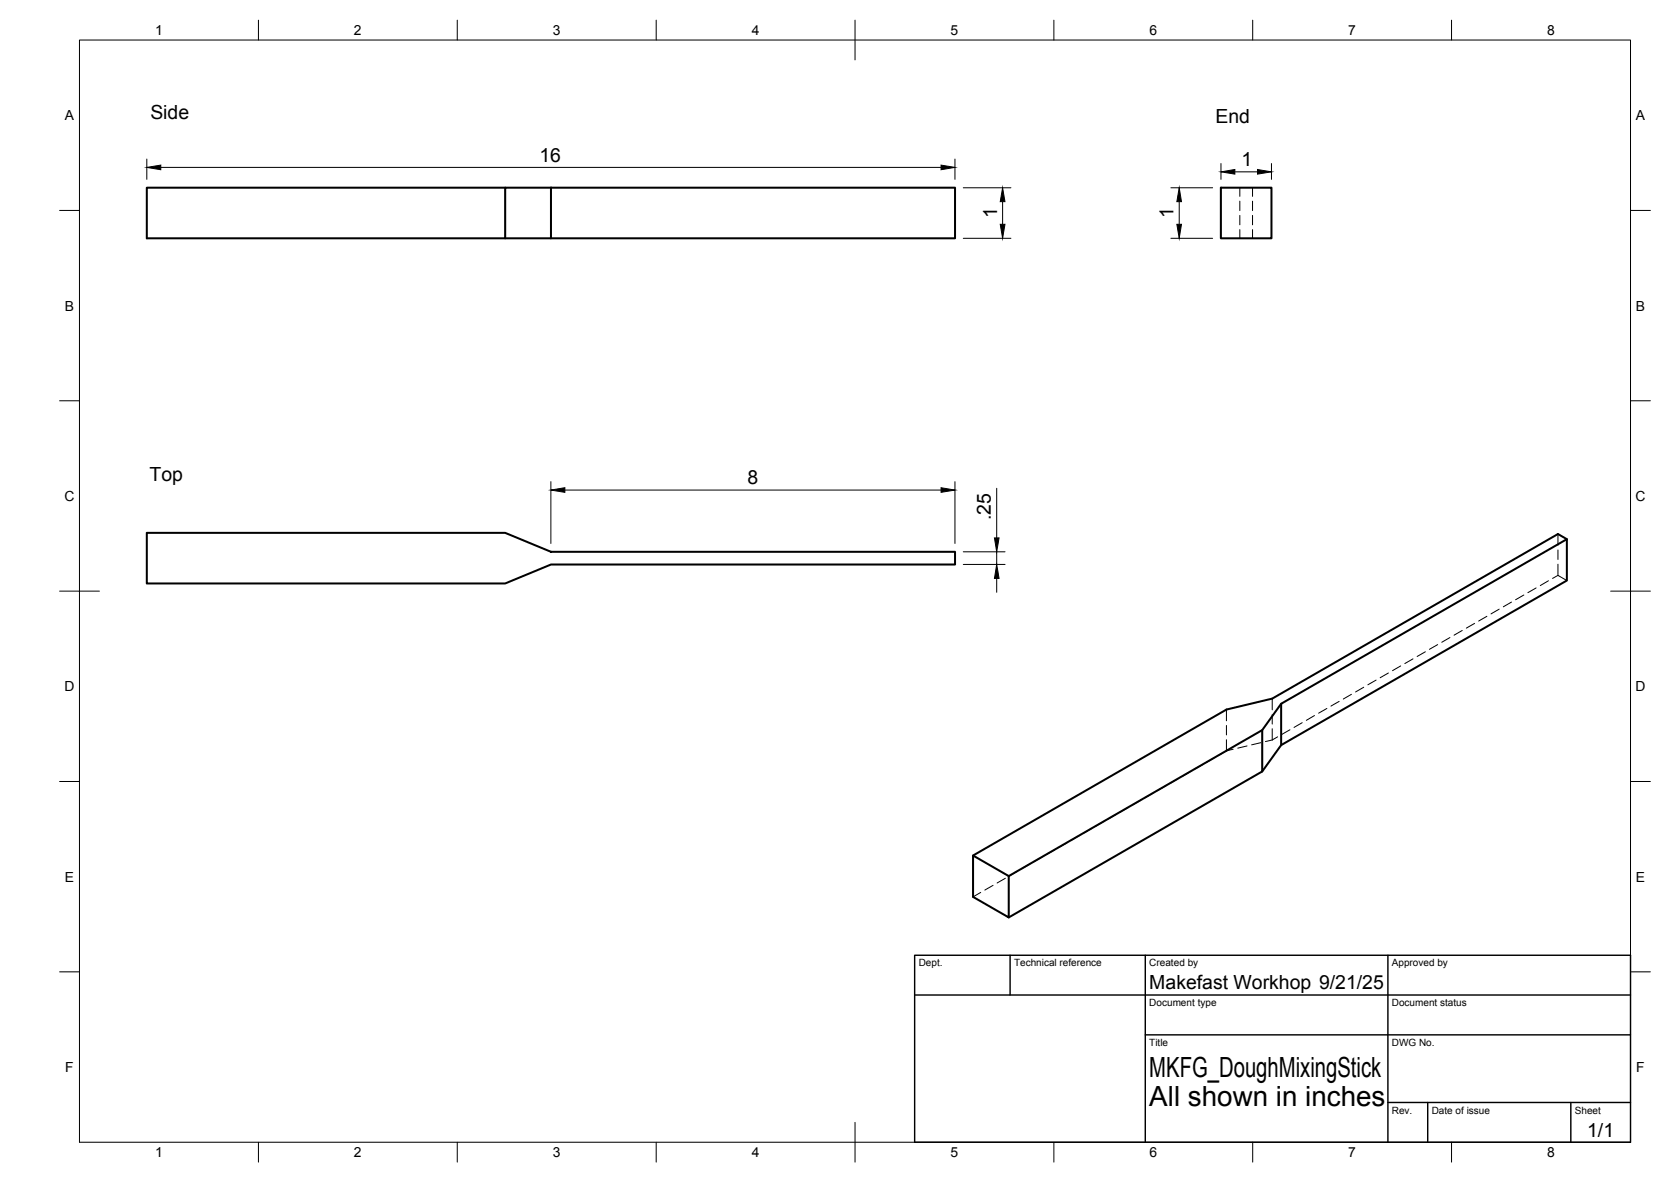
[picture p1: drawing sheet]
<svg xmlns="http://www.w3.org/2000/svg" width="420mm" height="297mm" viewBox="0 0 420 297" stroke-linecap="round" stroke-linejoin="round" font-family="sans-serif">
<!-- layer: Visible -->
<path d="M127 47.2h-90.1v12.7h90.1v-12.7h11.5M127 59.9h11.5M138.5 47.2h101.6v12.7h-101.6zM307 47.2h12.7v12.7h-12.7zM36.9 133.9h90.1l11.5 4.8h101.6v3.2h-101.6l-11.5 4.7h-90.1zM394 135.5l-71.9 41.4v10.3l-4.7 6.7M322.1 176.9l-4.7 6.6v10.4l-63.8 36.7M317.4 183.5l-63.8 36.7v10.4l-8.9-5.2v-10.4l8.9 5.2M322.1 187.2l71.9-41.3v-10.4l-2.3-1.3-71.8 41.4-11.5 2.7-63.7 36.7" fill="none" stroke="#000" stroke-width=".51"/>
<!-- layer: Hidden -->
<g fill="none" stroke="#000" stroke-width=".25">
<path d="M311.7 47.2v2.1M311.7 50.6v2.3M311.7 54.1v2.4M311.7 57.7v2.2M314.9 47.2v2.1M314.9 50.6v2.3M314.9 54.1v2.4M314.9 57.7v2.2M391.7 134.2v2.8M391.7 138.2v2.4M367.7 158.4l-2.1 1.2M370.8 156.7l-2.1 1.1"/>
<path d="M373.9 154.9l-2.1 1.2M377 153.1l-2.1 1.2M380 151.3l-2 1.2M383.2 149.5l-2.1 1.2M386.2 147.8l-2 1.1M389.3 146l-2 1.2M391.7 141.8v2.8l2.3 1.3M391.7 144.6l-1.3 .8M308.4 178.3v2.8M319.9 175.6v2.8M319.9 179.6v2.4M330.5 179.8l-2 1.2"/>
<path d="M333.6 178l-2 1.2M336.7 176.3l-2.1 1.1M339.8 174.5l-2 1.2M342.9 172.7l-2.1 1.2M346 170.9l-2.1 1.2M349.1 169.1l-2.1 1.2M352.2 167.4l-2.1 1.1M355.3 165.6l-2.1 1.2M358.4 163.8l-2.1 1.2M361.5 162l-2.1 1.2M364.6 160.2l-2.1 1.2M289.9 199.3l-2 1.2"/>
<path d="M293 197.5l-2 1.2M296.1 195.8l-2 1.1M299.2 194l-2 1.2M302.3 192.2l-2.1 1.2M305.4 190.4l-2 1.2M308.4 188.7l-1.9 1.1M308.4 182.3v2.4M308.4 185.9v2.8M310.1 188.3l-1.7 .4M313.6 187.5l-2.4 .5M317 186.6l-2.3 .6M319.9 186l-1.7 .4"/>
<path d="M319.9 183.1v2.9M321.2 185.2l-1.3 .8M324.3 183.4l-2 1.2M327.4 181.6l-2 1.2M255.9 218.9l-2.1 1.2M259 217.1l-2.1 1.2M262.1 215.4l-2.1 1.1M265.2 213.6l-2.1 1.2M268.3 211.8l-2.1 1.2M271.4 210l-2.1 1.2M274.5 208.2l-2.1 1.2M277.6 206.4l-2.1 1.2"/>
<path d="M280.6 204.7l-2 1.2M283.7 202.9l-2 1.2M286.9 201.1l-2.1 1.2M246.6 224.3l-1.9 1.1M249.7 222.5l-2.1 1.2M252.8 220.7l-2.1 1.2"/>
</g>
<!-- layer: BORDER -->
<g fill="none" stroke="#000" stroke-width=".25">
<path d="M20 10.1h390v276.9h-390zM65 5.1v5M115 5.1v5M165 5.1v5M215 5.1v10M265 5.1v5M315 5.1v5M365 5.1v5M15 52.9h5M410 52.9h5M15 100.7h5M410 100.7h5"/>
<path d="M15 148.6h10M405 148.6h10M15 196.4h5M410 196.4h5M15 244.2h5M410 244.2h5M65 287v5M115 287v5M165 287v5M215 282.1v9.9M265 287v5M315 287v5"/>
<path d="M365 287v5"/>
</g>
<!-- layer: TITLEBLOCK -->
<path d="M230 240.1h180v46.9h-180zM230 250h180M254 240.1v9.9M288 240.1v46.9M349 240.1v46.9M288 260.1h122M349 277.1h61M359 277.1v9.9M395 277.1v9.9" fill="none" stroke="#000" stroke-width=".36"/>
<!-- layer: FD_Dimensions -->
<g fill="none" stroke="#000" stroke-width=".25">
<path d="M36.9 40v5.1M240.1 40v5.1M40.4 42.1h196.2M242.2 59.9h12M242.2 47.2h12M252.1 50.7v5.7M294.4 59.9h10.5M294.4 47.2h10.5M296.5 50.7v5.7M307 41.1v4M310.5 43.2h5.7M319.7 41.1v4"/>
<path d="M138.5 121v15.6M142 123.2h94.6M240.1 121v15.6M242.2 138.7h10.5M250.6 122.7v12.5M250.6 138.7v3.1M242.2 141.8h10.5M250.6 145.4v3.5"/>
</g>
<path d="M36.9 42.1l3.5-.6v1.2zM236.6 41.5l3.5 .6-3.5 .6zM251.5 56.4h1.2l-.6 3.5zM252.1 47.2l.6 3.5h-1.2zM295.9 56.4h1.2l-.6 3.5zM296.5 47.2l.6 3.5h-1.2zM307 43.2l3.5-.6v1.2zM316.2 42.6l3.5 .6-3.5 .6zM138.5 123.2l3.5-.6v1.1zM236.6 122.6l3.5 .6-3.5 .5zM250 135.2h1.2l-.6 3.5zM250.6 141.8l.6 3.6h-1.2z" fill="#000" stroke="#000" stroke-width=".25"/>
<g font-size="7">
<text x="289" y="270.6">MKFG_DoughMixingStick</text>
<text x="289" y="278.1">All shown in inches</text>
</g>
<g font-size="4.9">
<text x="37.8" y="30">Side</text>
<text x="305.6" y="30.9">End</text>
<text x="135.7" y="40.6">16</text>
<text x="312.2" y="41.8">1</text>
<text x="250.7" y="54.7" transform="rotate(-90 250.7 54.7)">1</text>
<text x="295.1" y="54.7" transform="rotate(-90 295.1 54.7)">1</text>
<text x="37.6" y="120.8">Top</text>
<text x="188" y="121.7">8</text>
<text x="249.2" y="130.7" transform="rotate(-90 249.2 130.7)">.25</text>
<text x="289" y="248.5">Makefast Workhop 9/21/25</text>
<text x="399.1" y="285.7">1/1</text>
</g>
<g font-size="3.5">
<text x="39" y="8.8">1</text>
<text x="89" y="8.8">2</text>
<text x="139" y="8.8">3</text>
<text x="189" y="8.8">4</text>
<text x="239" y="8.8">5</text>
<text x="289" y="8.8">6</text>
<text x="339" y="8.8">7</text>
<text x="389" y="8.8">8</text>
<text x="16.3" y="30.2">A</text>
<text x="411.3" y="30.2">A</text>
<text x="16.3" y="78">B</text>
<text x="411.3" y="78">B</text>
<text x="16.2" y="125.9">C</text>
<text x="411.2" y="125.9">C</text>
<text x="16.2" y="173.7">D</text>
<text x="411.2" y="173.7">D</text>
<text x="16.3" y="221.6">E</text>
<text x="411.3" y="221.6">E</text>
<text x="16.4" y="269.4">F</text>
<text x="411.4" y="269.4">F</text>
<text x="39" y="290.8">1</text>
<text x="89" y="290.8">2</text>
<text x="139" y="290.8">3</text>
<text x="189" y="290.8">4</text>
<text x="239" y="290.8">5</text>
<text x="289" y="290.8">6</text>
<text x="339" y="290.8">7</text>
<text x="389" y="290.8">8</text>
</g>
<g font-size="2.5">
<text x="231" y="242.9">Dept.</text>
<text x="255" y="242.9">Technical reference</text>
<text x="289" y="242.9">Created by</text>
<text x="350" y="242.9">Approved by</text>
<text x="289" y="252.8">Document type</text>
<text x="350" y="252.8">Document status</text>
<text x="289" y="262.9">Title</text>
<text x="350" y="262.9">DWG No.</text>
<text x="350" y="279.9">Rev.</text>
<text x="360" y="279.9">Date of issue</text>
<text x="396" y="279.9">Sheet</text>
</g>
</svg>
